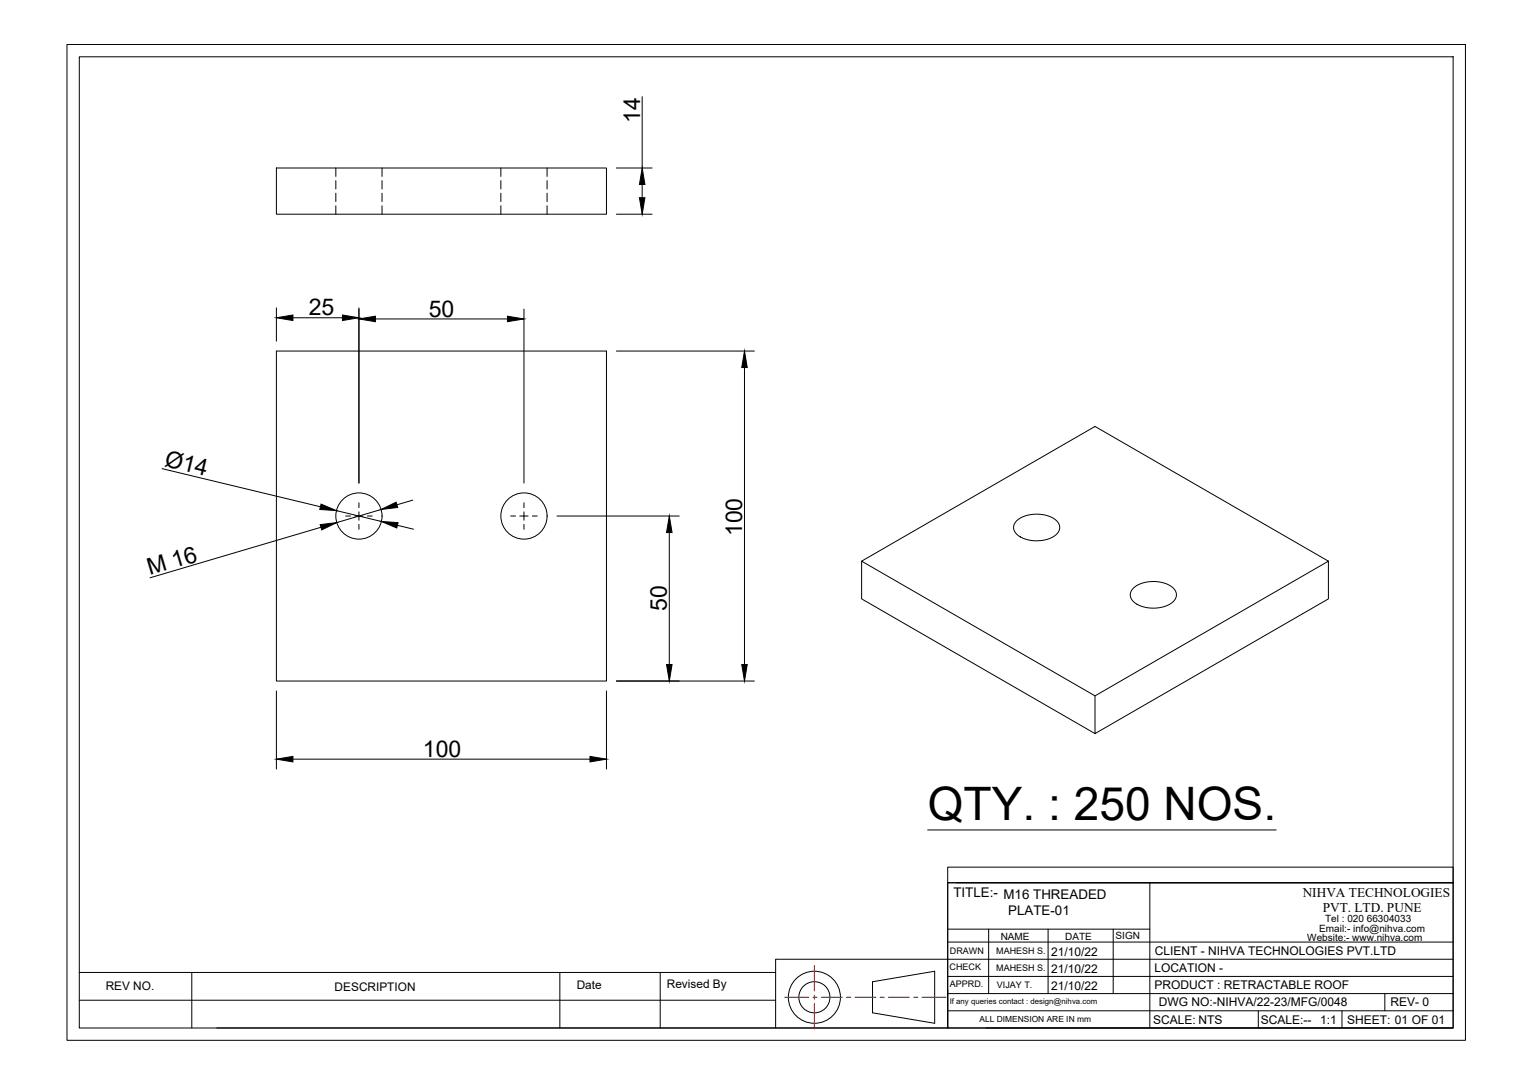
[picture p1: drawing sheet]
<svg xmlns="http://www.w3.org/2000/svg" width="594mm" height="420mm" viewBox="0 0 594 420" stroke-linecap="round" stroke-linejoin="round" font-family="sans-serif">
<!-- layer: 0 -->
<g fill="none" stroke="#000" stroke-width=".39">
<path d="M26 17.2h541.9v386h-541.9zM30.7 22h532.4v376.5h-532.4zM248.9 37.5v27.6M107.1 65.1h127.9v17.9h-127.9zM130.1 65.1v3.3M130.1 70v3.3M130.1 74.9v3.2M130.1 79.8v3.2M148 65.1v3.3M148 70v3.3M148 74.9v3.2M148 79.8v3.2"/>
<path d="M194.1 65.1v3.3M194.1 70v3.3M194.1 74.9v3.2M194.1 79.8v3.2M212 65.1v3.3M212 70v3.3M212 74.9v3.2M212 79.8v3.2M238.9 65.1h13.8M248.9 71.5v5.1M238.9 83h13.8M107.1 119.3v12.9"/>
<path d="M139.1 119.3v67.9M203 119.8v67.4M107.1 136.1h127.9v127.9h-127.9zM113.5 123.2h19.2M145.5 123.6h51.2M238.9 136.1h53.5M288.5 142.5v115.1M62.8 181.6l61.4 14.8M130.4 197.9l17.4 4.2M139.1 198.4v1.6h-1.6M139.1 194.9v1.9M147.7 197.5l-17.2 5.1"/>
<path d="M159.9 193.9l-6.1 1.8M203 198.4v1.6h-1.6M203 194.9v1.9M124.4 204.4l-66.2 19.6M133.9 200h1.9M139.1 203.3v1.9M140.7 200h-1.6v1.6M142.3 200h1.9M154 203.6l6.2 1.5M197.9 200h1.9M203 203.3v1.9M204.7 200h-1.7v1.6"/>
<path d="M206.3 200h1.9M215.8 200h47.4M259.4 206.4v51.2M333.9 217.5v14.6l90.4 52.2M394 201.9a12.8 12.8 0 0 1 15.6 .1 3.6 3.6 0 0 1-1 5.8 13.3 13.3 0 0 1-14.5-.7 3.4 3.4 0 0 1-.1-5.2zM514.8 217.5v14.6l-90.5 52.2v-14.6l90.5-52.2-90.5-52.2-90.4 52.2 90.4 52.2M439.2 228a12.8 12.8 0 0 1 15.7 .1 3.6 3.6 0 0 1-1.1 5.8 13.3 13.3 0 0 1-14.5-.6 3.4 3.4 0 0 1-.1-5.3zM107.1 267.8v30.3M235 267.8v30.3M238.9 264h53.5M113.5 294.2h115.1M359.5 321.7h135.1"/>
<path d="M367.3 336.1h195.8v6.1h-195.8zM367.3 342.2h195.8v56.2h-195.8zM367.3 342.2v56.2h-66.7M370.6 342.2h192.5M445.6 342.2v56.2M30.7 376.9h269.9M74.3 376.9v21.6M217 376.9v21.6M255.8 376.9v21.6M367.3 378.5h195.8M367.3 365.1h195.8M367.3 360.1h78.3"/>
<path d="M383.1 360.1v25M406.2 360.1v25M431.4 360.1v25M563.1 371.8h-262.5v26.6h-216.6M30.7 387.7h269.9M338.1 380.5l24.1-4v20.1l-24.1-4zM367.3 385.1h195.8M367.3 391.8h195.8M382 398.4h181.1M487.6 391.8v6.6M520.1 391.8v6.6M536.7 385.1v6.7"/>
<circle cx="139.1" cy="200" r="9"/>
<circle cx="203.1" cy="200" r="9"/>
<circle cx="315.6" cy="386.5" r="10.1"/>
<circle cx="315.6" cy="386.5" r="6"/>
</g>
<g fill="#000" stroke="#000" stroke-width=".39">
<path d="M247.8 76.6h2.1l-1 6.4zM248.9 65.1l1 6.4h-2.1zM107.1 123.2l6.4-1.1v2.1zM132.7 122.1l6.4 1.1-6.4 1zM139.1 123.6l6.4-1v2.1zM196.7 122.6l6.3 1-6.3 1.1zM288.5 136.1l1.1 6.4h-2.1zM124.4 195.4l6 2.5-6.5-.4zM147.7 197.5l5.8-2.9 .6 2.1zM124.1 203.3l6.4-.7-5.8 2.8zM147.8 202.1l6.5 .5-.5 2zM259.4 200l1 6.4h-2.1z"/>
<path d="M258.3 257.6h2.1l-1 6.4zM287.5 257.6h2.1l-1.1 6.4zM107.1 294.2l6.4-1v2.1zM228.6 293.2l6.4 1-6.4 1.1z"/>
</g>
<path d="M315.6 374.2v9.9M304.1 386.5h9.3M315.1 386.5h1.6M315.6 385.7v1.7M315.6 389v9.9M318.3 386.5h8.1M328 386.5h1.7M331.3 386.5h8.1M341 386.5h1.7M344.3 386.5h8.1M354 386.5h1.7M357.3 386.5h9.3" fill="none" stroke="#f00" stroke-width=".39"/>
<text font-size="17.9" x="359.5" y="317.9">QTY. : 250 NOS.</text>
<g font-size="8.9">
<text x="248.1" y="47.8" transform="rotate(-90 248.1 47.8)">14</text>
<text x="119.7" y="122.3">25</text>
<text x="166.1" y="122.7">50</text>
<text x="63.5" y="180.7" transform="rotate(14 63.5 180.7)">Ø14</text>
<text x="287.6" y="207.8" transform="rotate(-90 287.6 207.8)">100</text>
<text x="58" y="223" transform="rotate(-16 58 223)">M 16</text>
<text x="258.5" y="236.9" transform="rotate(-90 258.5 236.9)">50</text>
<text x="163.9" y="293.3">100</text>
</g>
<g font-size="5.2">
<text x="369.5" y="347.7">TITLE:- M16 THREADED</text>
<text x="504.8" y="347.6">NIHVA TECHNOLOGIES</text>
<text x="512.6" y="353.4">PVT. LTD. PUNE</text>
<text x="390.7" y="354.6">PLATE-01</text>
</g>
<g font-size="4.7">
<text x="407.3" y="370.6">21/10/22</text>
<text x="447.5" y="370.1">CLIENT - NIHVA TECHNOLOGIES PVT.LTD</text>
<text x="407.3" y="377.3">21/10/22</text>
<text x="447.4" y="376.7">LOCATION -</text>
<text x="407.3" y="383.9">21/10/22</text>
<text x="447.4" y="383.4">PRODUCT : RETRACTABLE ROOF</text>
<text x="449" y="390.1">DWG NO:-NIHVA/22-23/MFG/0048</text>
<text x="538.8" y="390">REV- 0</text>
<text x="446.9" y="396.7">SCALE: NTS</text>
<text x="488.6" y="396.7">SCALE:--</text>
<text x="511.6" y="396.7">1:1</text>
<text x="522.1" y="396.7">SHEET: 01 OF 01</text>
</g>
<g font-size="4.6">
<text x="41" y="383.6">REV NO.</text>
<text x="129.7" y="384">DESCRIPTION</text>
<text x="223.5" y="383.4">Date</text>
<text x="258.4" y="382.9">Revised By</text>
</g>
<g font-size="3.9">
<text x="513.5" y="357.3">Tel : 020 66304033</text>
<text x="387.8" y="364.2">NAME</text>
<text x="412.8" y="364.3">DATE</text>
<text x="432.3" y="363.9">SIGN</text>
<text x="506.6" y="364.7">Website:- www.nihva.com</text>
<text x="511.2" y="361.1">Email:- info@nihva.com</text>
</g>
<g font-size="3.5">
<text x="368.1" y="369.9">DRAWN</text>
<text x="386.1" y="369.7">MAHESH S.</text>
<text x="368" y="375.8">CHECK</text>
<text x="386.1" y="376.4">MAHESH S.</text>
<text x="368.1" y="382.4">APPRD.</text>
<text x="386.3" y="383">VIJAY T.</text>
</g>
<text font-size="3.3" x="379.6" y="396.3">ALL DIMENSION ARE IN mm</text>
<text font-size="3" x="368" y="389.3">If any queries contact : design@nihva.com</text>
</svg>
